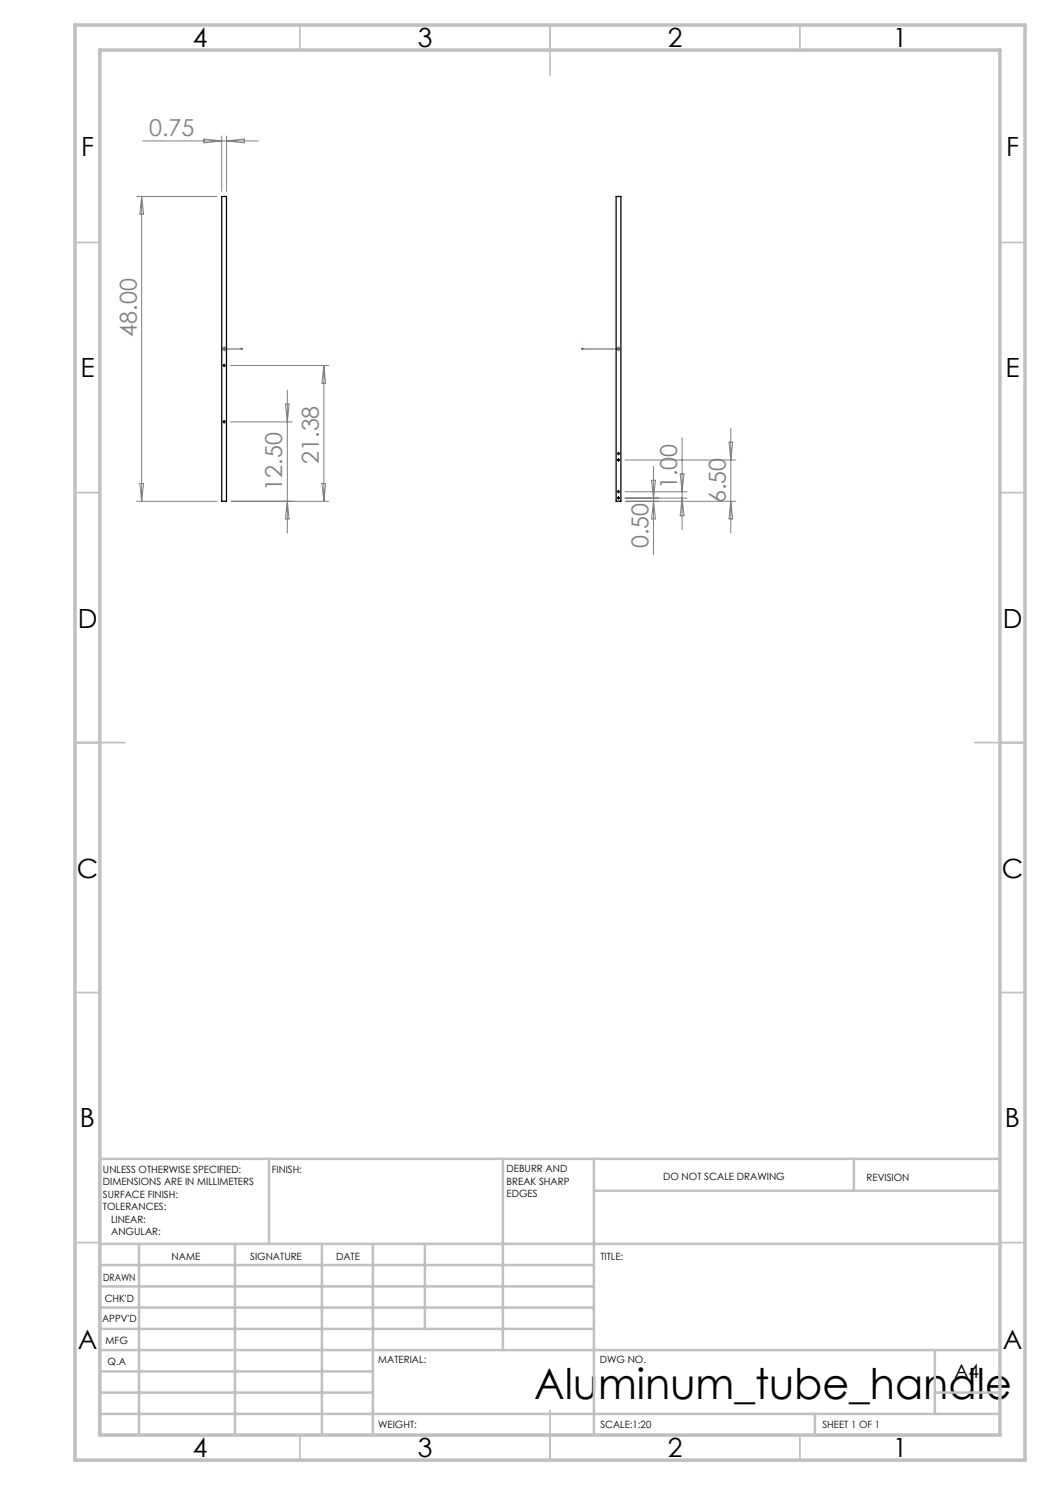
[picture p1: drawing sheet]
<svg xmlns="http://www.w3.org/2000/svg" width="210mm" height="297mm" viewBox="0 0 210 297" stroke-linecap="round" stroke-linejoin="round" font-family="sans-serif">
<path d="M44.7 69.8h.2zM44.8 69.8h.1M44.8 69.8h3.7M48.5 69.8h-.3h.3M116.3 69.8h.3h-.3M116.3 69.8h7.4M123.6 69.8h.2zM123.7 69.8h.1" fill="none" stroke="#00f" stroke-width=".2"/>
<g fill="none" stroke="#808080" stroke-width=".2">
<path d="M27.3 39.3h16.1M28.3 39.3v61M28.3 39.3l.4 3.5h-.7zM28.5 28.2h23.1M40.8 27.8l3.5 .4-3.5 .4zM44.3 27.2v11.1M45.3 27.2v11.1M45.3 28.2l3.6-.4v.8zM44.3 69.8h1M44.4 69.4l.8 .7M44.8 69.2v1.1M45.2 69.4l-.8 .7"/>
<path d="M46.1 73.1h19.7M57.5 78v28.6M64.8 73.1v27.2M64.8 73.1l.3 3.6h-.7zM123.2 69.8h1M123.3 69.4l.7 .7M123.7 69.2v1.1M124 69.4l-.7 .7M28 96.7h.7l-.4 3.6zM46.1 84.4h12.4M57.1 80.8h.7l-.3 3.6zM64.4 96.7h.7l-.3 3.6z"/>
<path d="M125 99.6h12.4M125 98.4h12.4M125 92h22.2M130.3 96.1h.8l-.4 3.5zM130.7 93.3v17.6M136 94.8h.8l-.4 3.6zM136.4 87.6v18.4M136.4 99.6l.4 3.5h-.8zM145.8 88.4h.7l-.3 3.6zM146.2 85.7v20.9M27.3 100.3h16.1M46.3 100.3h19.5"/>
<path d="M57.5 100.3l.3 3.5h-.7zM125.2 100.3h22M130.7 100.3l.4 3.5h-.8zM146.2 100.3l.3 3.5h-.7z"/>
</g>
<g fill="none" stroke="#000" stroke-width=".2" stroke-dasharray="15.2 1.3 1.3 1.3">
<path d="M44.6 73.1h.1M44.8 72.8h.1M44.8 73.3v.1M45.1 73.1h.1M44.6 84.4h.1M44.8 84.1h.1M44.8 84.6h.1M45.1 84.4h.1M123.5 99.6h-.1M123.5 98.3h-.1M123.5 90.7h-.1M123.5 92h-.1"/>
<path d="M123.7 99.3h.1M123.7 99.8v.1M123.7 98.1v-.1M123.7 98.6h.1M123.7 90.5v-.1M123.7 91h.1M123.7 91.7h.1M123.7 92.2v.1M124 99.6h.1M124 98.3h.1M124 90.7h.1M124 92h.1"/>
</g>
<path d="M44.7 73.1h.2M44.8 73v.2M44.7 84.4h.2M44.8 84.2v.3M123.6 99.6h.2M123.6 98.4h.2M123.6 90.7h.2M123.6 92h.2M123.7 90.6v.2M123.7 91.9v.2M123.7 98.2v.3M123.7 99.5v.2" fill="none" stroke="#000" stroke-width=".2"/>
<g fill="none" stroke="#c0c0c0" stroke-width=".35">
<path d="M60 5v5M110 5v10M160 5v5M15 48.5h5M200 48.5h5M15 98.5h5M200 98.5h5M15 148.5h10M195 148.5h10M15 198.5h5M200 198.5h5M15 248.5h5"/>
<path d="M200 248.5h5M60 287v5M110 282v10M160 287v5"/>
</g>
<g fill="none" stroke="#c0c0c0" stroke-width=".5">
<path d="M53.8 231.8v17M100.6 231.8v38.2M118.8 231.8v55.2M118.8 238.2h81.2M170.8 231.8v6.4M200 231.8h-180v55.2M20 248.8h180M20 257.3h98.8M20 253h98.8M27.8 248.8v38.2M47 248.8v38.2M64.4 248.8v38.2"/>
<path d="M74.6 248.8v38.2M85 248.8v17M20 265.8h98.8M20 261.5h98.8M20 278.5h54.6M20 274.3h54.6M20 270h180M187 278.5h13M187 270v12.8M20 282.8h180M163 282.8v4.2"/>
</g>
<path d="M15 5h190v287h-190zM20 10h180v277h-180z" fill="none" stroke="#c0c0c0" stroke-width=".7"/>
<g fill="#00f">
<path d="M48.2 69.8h.3zM44.7 69.8h.2z"/>
<path d="M123.6 69.8h.2zM116.3 69.8h.3z"/>
</g>
<g fill="none" stroke="#000" stroke-width=".25">
<path d="M44.3 39.3h1v61h-1zM123.2 39.3h1v61h-1z"/>
<circle cx="44.8" cy="73.1" r=".14"/>
<circle cx="44.8" cy="84.4" r=".15"/>
<circle cx="123.7" cy="90.7" r=".16"/>
<circle cx="123.7" cy="99.6" r=".16"/>
<circle cx="123.7" cy="92" r=".16"/>
<circle cx="123.7" cy="98.3" r=".16"/>
</g>
<text font-size="8.5" x="106.9" y="279.7">Aluminum_tube_handle</text>
<g font-size="5.3">
<text x="38.5" y="9.5">4</text>
<text x="83.5" y="9.5">3</text>
<text x="133.6" y="9.5">2</text>
<text x="178.6" y="9.5">1</text>
<text x="16.2" y="31.3">F</text>
<text x="201.2" y="31.3">F</text>
<text x="16.1" y="75.5">E</text>
<text x="201.1" y="75.5">E</text>
<text x="15.5" y="125.5">D</text>
<text x="200.5" y="125.5">D</text>
<text x="15.4" y="175.5">C</text>
<text x="200.4" y="175.5">C</text>
<text x="16" y="225.5">B</text>
<text x="201" y="225.5">B</text>
<text x="15.5" y="269.8">A</text>
<text x="200.5" y="269.8">A</text>
<text x="38.5" y="291.5">4</text>
<text x="83.5" y="291.5">3</text>
<text x="133.6" y="291.5">2</text>
<text x="178.6" y="291.5">1</text>
</g>
<g font-size="4.7" fill="#808080">
<text x="29.8" y="27.2">0.75</text>
<text x="27.3" y="67.3" transform="rotate(-90 27.3 67.3)">48.00</text>
<text x="63.8" y="92.8" transform="rotate(-90 63.8 92.8)">21.38</text>
<text x="56.5" y="98.1" transform="rotate(-90 56.5 98.1)">12.50</text>
<text x="135.4" y="97.9" transform="rotate(-90 135.4 97.9)">1.00</text>
<text x="145.2" y="100.7" transform="rotate(-90 145.2 100.7)">6.50</text>
<text x="129.7" y="109.6" transform="rotate(-90 129.7 109.6)">0.50</text>
</g>
<text font-size="3.9" x="190.9" y="275.5">A4</text>
<g font-size="2">
<text x="20.6" y="234.6">UNLESS OTHERWISE SPECIFIED:</text>
<text x="20.6" y="237.1">DIMENSIONS ARE IN MILLIMETERS</text>
<text x="20.6" y="239.6">SURFACE FINISH:</text>
<text x="54.4" y="234.6">FINISH:</text>
<text x="101.3" y="234.5">DEBURR AND</text>
<text x="101.3" y="237">BREAK SHARP</text>
<text x="101.3" y="239.5">EDGES</text>
<text x="132.6" y="236">DO NOT SCALE DRAWING</text>
<text x="173.3" y="236.2">REVISION</text>
<text x="20.6" y="242.1">TOLERANCES:</text>
<text x="22.2" y="244.6">LINEAR:</text>
<text x="22.2" y="247.1">ANGULAR:</text>
<text x="34.3" y="252">NAME</text>
<text x="50" y="251.9">SIGNATURE</text>
<text x="67.2" y="251.9">DATE</text>
<text x="120.1" y="251.9">TITLE:</text>
<text x="20.6" y="256.1">DRAWN</text>
<text x="20.9" y="260.3">CHK'D</text>
<text x="20.4" y="264.4">APPV'D</text>
<text x="21.1" y="268.8">MFG</text>
<text x="21.5" y="273">Q.A</text>
<text x="75.6" y="272.5">MATERIAL:</text>
<text x="120" y="272.5">DWG NO.</text>
<text x="75.6" y="285.5">WEIGHT:</text>
<text x="120.1" y="285.6">SCALE:1:20</text>
<text x="164.5" y="285.6">SHEET 1 OF 1</text>
</g>
</svg>
